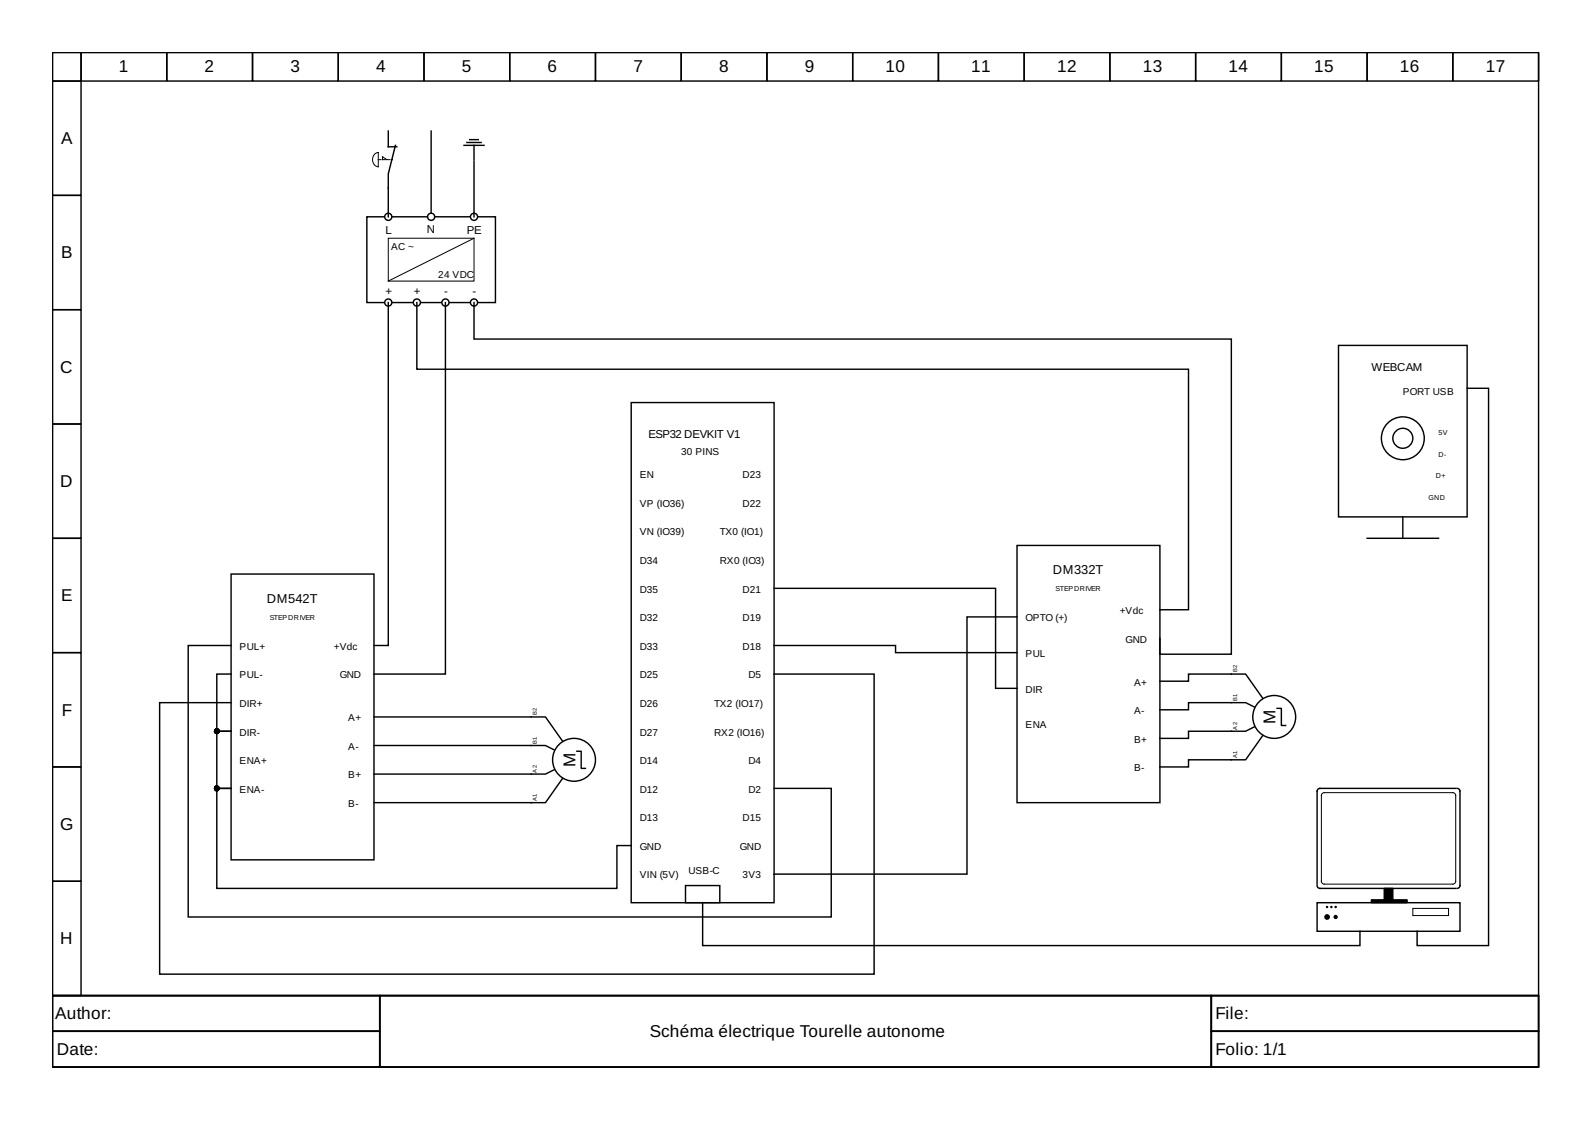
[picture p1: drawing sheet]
<svg xmlns="http://www.w3.org/2000/svg" width="297mm" height="210mm" viewBox="0 0 297 210" stroke-linecap="round" stroke-linejoin="round" font-family="sans-serif">
<g fill="none" stroke="#000" stroke-width=".27">
<path d="M9.8 9.8h277.3v176h-277.3zM9.8 9.8h5.3v5.3h-5.3zM9.8 15.1h5.3v21.4h-5.3zM15.1 9.8h16v5.3h-16zM31.1 9.8h16v5.3h-16zM47.1 9.8h16v5.3h-16zM63.1 9.8h16v5.3h-16zM79.1 9.8h16v5.3h-16zM95.1 9.8h16v5.3h-16zM111.1 9.8h16v5.3h-16zM127.1 9.8h16v5.3h-16zM143.1 9.8h16v5.3h-16z"/>
<path d="M159.1 9.8h16v5.3h-16zM175.1 9.8h16v5.3h-16zM191.1 9.8h16v5.3h-16zM207.1 9.8h16v5.3h-16zM223.1 9.8h16v5.3h-16zM239.1 9.8h16v5.3h-16zM255.1 9.8h16v5.3h-16zM271.1 9.8h16v5.3h-16zM9.8 36.5h5.3v21.3h-5.3zM72.4 24.5v2.9h1.6M73.8 27.1l-1.4 5.4v2.6M80.4 24.5v16"/>
<path d="M86.6 27.1h3.7M87.1 26.6h2.7M87.6 26.1h1.6M88.4 27.1v2.7M9.8 57.8h5.3v21.3h-5.3zM68.4 40.5h24v15.9h-24zM9.8 79.1h5.3v21.3h-5.3zM9.8 100.4h5.3v21.4h-5.3zM43.1 107.1h26.7v53.3h-26.7zM189.8 101.8h26.6v48h-26.6zM9.8 121.8h5.3v21.3h-5.3zM99.1 139.1h2.7l1.6 .8"/>
<path d="M99.1 133.8h2.7l3.2 4.5M9.8 143.1h5.3v21.3h-5.3zM103.4 143.6l-1.6 .8h-2.7M105 145.2l-3.2 4.6h-2.7M107.6 140.2h.8v3.2h.8M271.6 147.1l-25.6 .1-.3 .4v17.4M271.9 147.1l.4 .3 .1 .2v17.6l-.3 .5-.2 .1M9.8 164.4h5.3v21.4h-5.3zM245.7 168.4h26.7v5.4h-26.7zM245.7 165.2l.3 .5 .3 .1h25.3M9.8 185.8h277.3v13.3h-277.3zM9.8 185.8h61v6.6h-61z"/>
<path d="M9.8 192.4h61v6.7h-61zM70.8 185.8h155.2v13.3h-155.2zM226 185.8h61.1v6.6h-61.1zM226 192.4h61.1v6.7h-61.1z"/>
<circle cx="107.1" cy="141.8" r="4"/>
</g>
<g fill="#000" stroke="#000" stroke-width=".19">
<circle cx="247.6" cy="169.2" r=".13"/>
<circle cx="248.4" cy="169.2" r=".13"/>
<circle cx="249.2" cy="169.2" r=".13"/>
</g>
<path d="M69.9 28.7l.7-.2v2.6a1.41 1.41 0 0 1-.7-2.4zM71.4 29.8v-.5l.8 .5M246.6 148.2l.5-.3 24.2 .1 .3 .4-.1 16.3-.4 .3-24.3-.1-.3-.5zM263.6 169.5h6.7v1.3h-6.7z" fill="none" stroke="#000" stroke-width=".19"/>
<g fill="#000" stroke="#000" stroke-width=".27">
<path d="M255.9 167.9h2.4v-2.1h1.6v2.1h2.6v.5h-6.6z" fill-rule="evenodd"/>
<circle cx="247.6" cy="171.1" r=".4"/>
<circle cx="249.2" cy="171.1" r=".27"/>
</g>
<path d="M70.6 29.8h2.6" fill="none" stroke="#000" stroke-width=".19" stroke-dasharray=".5 .3"/>
<g fill="#fff" stroke="#000" stroke-width=".27">
<circle cx="88.4" cy="40.5" r=".67"/>
<circle cx="80.4" cy="40.5" r=".67"/>
<circle cx="72.4" cy="56.4" r=".67"/>
<circle cx="88.4" cy="56.4" r=".67"/>
<circle cx="77.8" cy="56.4" r=".67"/>
<circle cx="83.1" cy="56.4" r=".67"/>
</g>
<path d="M72.4 44.4h16v8h-16zM88.4 44.4l-16 8" fill="none" stroke="#000" stroke-width=".19"/>
<circle cx="72.4" cy="40.5" r=".67" fill="#fff" stroke="#000" stroke-width=".27"/>
<g fill="none" stroke="#000" stroke-width=".27">
<path d="M72.4 35.1v5.4M88.4 30.1v10.4M72.4 56.4v64h-2.6M77.8 56.4v12.5h143.9v44.9h-5.3M83.1 56.4v69.4h-13.3M88.4 56.4v6.9h141.3v58.8h-13.3v-3M117.8 75.1h26.6v93.3h-26.6zM249.7 64.4h24v32h-24zM273.7 72.4h4v104h-13.3v-2.6M261.7 96.4v4M144.4 109.8h41.4v18.6h4M189.8 115.1h-9.4v48h-36"/>
<path d="M255.1 100.4h13.3M43.1 125.8h-2.6v10.6h2.6h-2.6v10.7h2.6h-2.6v18.7h74.6v-8h2.7M43.1 120.4h-8v50.7h120v-24h-10.7M69.8 133.8h29.3M69.8 139.1h29.3M144.4 120.4h22.7v1.4h22.7M144.4 125.8h18.7v56h-133.3v-50.7h13.3M216.4 127.1h5.3v-1.3h10.7l3.2 4.5M234 135.6l-1.6 .8h-10.7v1.4h-5.3M234 131.9l-1.6-.8h-10.7v1.3h-5.3M235.6 137.2l-3.2 4.6h-10.7v1.3h-5.3M238.3 132.2h.8v3.2h.8"/>
<path d="M69.8 149.8h29.3M69.8 144.4h29.3M127.9 165.2h6.4v3.2h-6.4zM131.1 168.4v8h122.6v-2.6"/>
<circle cx="261.7" cy="81.8" r="4"/>
<circle cx="261.7" cy="81.8" r="1.87"/>
<circle cx="237.7" cy="133.8" r="4"/>
</g>
<g fill="#000" stroke="#000" stroke-width=".27">
<circle cx="40.5" cy="136.4" r=".4"/>
<circle cx="40.5" cy="147.1" r=".4"/>
</g>
<g font-size="3.2">
<text x="22.2" y="13.5">1</text>
<text x="38.2" y="13.5">2</text>
<text x="54.2" y="13.5">3</text>
<text x="70.2" y="13.5">4</text>
<text x="86.2" y="13.5">5</text>
<text x="102.2" y="13.5">6</text>
<text x="118.2" y="13.5">7</text>
<text x="134.2" y="13.5">8</text>
<text x="150.2" y="13.5">9</text>
<text x="165.2" y="13.5">10</text>
<text x="181.2" y="13.5">11</text>
<text x="197.2" y="13.5">12</text>
<text x="213.2" y="13.5">13</text>
<text x="229.2" y="13.5">14</text>
<text x="245.2" y="13.5">15</text>
<text x="261.2" y="13.5">16</text>
<text x="277.2" y="13.5">17</text>
<text x="11.4" y="26.9">A</text>
<text x="11.4" y="48.2">B</text>
<text x="11.3" y="69.5">C</text>
<text x="11.3" y="90.8">D</text>
<text x="11.4" y="112.2">E</text>
<text x="11.5" y="133.5">F</text>
<text x="238" y="135.1" transform="rotate(-90 238 135.1)">M</text>
<text x="107.4" y="143.1" transform="rotate(-90 107.4 143.1)">M</text>
<text x="11.3" y="154.8">G</text>
<text x="11.3" y="176.2">H</text>
<text x="10.3" y="190.2">Author:</text>
<text x="226.8" y="190.2">File:</text>
<text x="10.6" y="196.8">Date:</text>
<text x="121.2" y="193.5">Schéma électrique Tourelle autonome</text>
<text x="226.8" y="196.8">Folio: 1/1</text>
</g>
<g font-size="2.4">
<text x="196.4" y="107.1">DM332T</text>
<text x="49.8" y="112.4">DM542T</text>
</g>
<g font-size="2.1">
<text x="71.9" y="43.6">L</text>
<text x="79.6" y="43.4">N</text>
<text x="87.1" y="43.6">PE</text>
<text x="71.9" y="55.1">+</text>
<text x="77.2" y="55.1">+</text>
<text x="82.8" y="55.1">-</text>
<text x="88.2" y="55.1">-</text>
<text x="255.9" y="69.2">WEBCAM</text>
<text x="121" y="81.8">ESP32 DEVKIT V1</text>
</g>
<g font-size="1.9">
<text x="73" y="46.6">AC ~</text>
<text x="81.8" y="51.9">24 VDC</text>
<text x="261.7" y="73.8">PORT USB</text>
<text x="119.4" y="89.2">EN</text>
<text x="127.1" y="85">30 PINS</text>
<text x="138.6" y="89.2">D23</text>
<text x="119.4" y="94.6">VP (IO36)</text>
<text x="138.6" y="94.6">D22</text>
<text x="119.4" y="99.9">VN (IO39)</text>
<text x="134.3" y="99.9">TX0 (IO1)</text>
<text x="119.4" y="105.2">D34</text>
<text x="134.3" y="105.2">RX0 (IO3)</text>
<text x="119.4" y="110.6">D35</text>
<text x="138.6" y="110.6">D21</text>
<text x="119.4" y="115.9">D32</text>
<text x="138.6" y="115.9">D19</text>
<text x="191.4" y="115.9">OPTO (+)</text>
<text x="209" y="114.6">+Vdc</text>
<text x="210" y="119.9">GND</text>
<text x="44.7" y="121.2">PUL+</text>
<text x="62.3" y="121.2">+Vdc</text>
<text x="119.4" y="121.2">D33</text>
<text x="138.6" y="121.2">D18</text>
<text x="191.4" y="122.6">PUL</text>
<text x="44.7" y="126.6">PUL-</text>
<text x="44.7" y="131.9">DIR+</text>
<text x="63.4" y="126.6">GND</text>
<text x="119.4" y="126.6">D25</text>
<text x="119.4" y="131.9">D26</text>
<text x="133.2" y="131.9">TX2 (IO17)</text>
<text x="139.6" y="126.6">D5</text>
<text x="191.4" y="129.2">DIR</text>
<text x="211.6" y="127.9">A+</text>
<text x="44.7" y="137.2">DIR-</text>
<text x="65" y="134.6">A+</text>
<text x="119.4" y="137.2">D27</text>
<text x="133.2" y="137.2">RX2 (IO16)</text>
<text x="191.4" y="135.9">ENA</text>
<text x="211.6" y="133.2">A-</text>
<text x="44.7" y="142.6">ENA+</text>
<text x="65" y="139.9">A-</text>
<text x="119.4" y="142.6">D14</text>
<text x="139.6" y="142.6">D4</text>
<text x="211.6" y="138.6">B+</text>
<text x="211.6" y="143.9">B-</text>
<text x="44.7" y="147.9">ENA-</text>
<text x="65" y="145.2">B+</text>
<text x="119.4" y="147.9">D12</text>
<text x="139.6" y="147.9">D2</text>
<text x="65" y="150.6">B-</text>
<text x="119.4" y="153.2">D13</text>
<text x="138.6" y="153.2">D15</text>
<text x="119.4" y="158.6">GND</text>
<text x="138" y="158.6">GND</text>
<text x="119.4" y="163.9">VIN (5V)</text>
<text x="128.4" y="163.1">USB-C</text>
<text x="138.6" y="163.9">3V3</text>
</g>
<g font-size="1.3">
<text x="268.4" y="81.2">5V</text>
<text x="267.9" y="89.2">D+</text>
<text x="268.4" y="85.2">D-</text>
<text x="266.5" y="93.2">GND</text>
<text x="197" y="110.3">STEPDRIVER</text>
<text x="50.3" y="115.6">STEPDRIVER</text>
</g>
<g font-size="1.1">
<text x="230.8" y="125.5" transform="rotate(-90 230.8 125.5)">B2</text>
<text x="230.8" y="130.8" transform="rotate(-90 230.8 130.8)">B1</text>
<text x="100.2" y="133.5" transform="rotate(-90 100.2 133.5)">B2</text>
<text x="230.8" y="136.2" transform="rotate(-90 230.8 136.2)">A2</text>
<text x="100.2" y="138.8" transform="rotate(-90 100.2 138.8)">B1</text>
<text x="230.8" y="141.5" transform="rotate(-90 230.8 141.5)">A1</text>
<text x="100.2" y="149.5" transform="rotate(-90 100.2 149.5)">A1</text>
<text x="100.2" y="144.2" transform="rotate(-90 100.2 144.2)">A2</text>
</g>
</svg>
